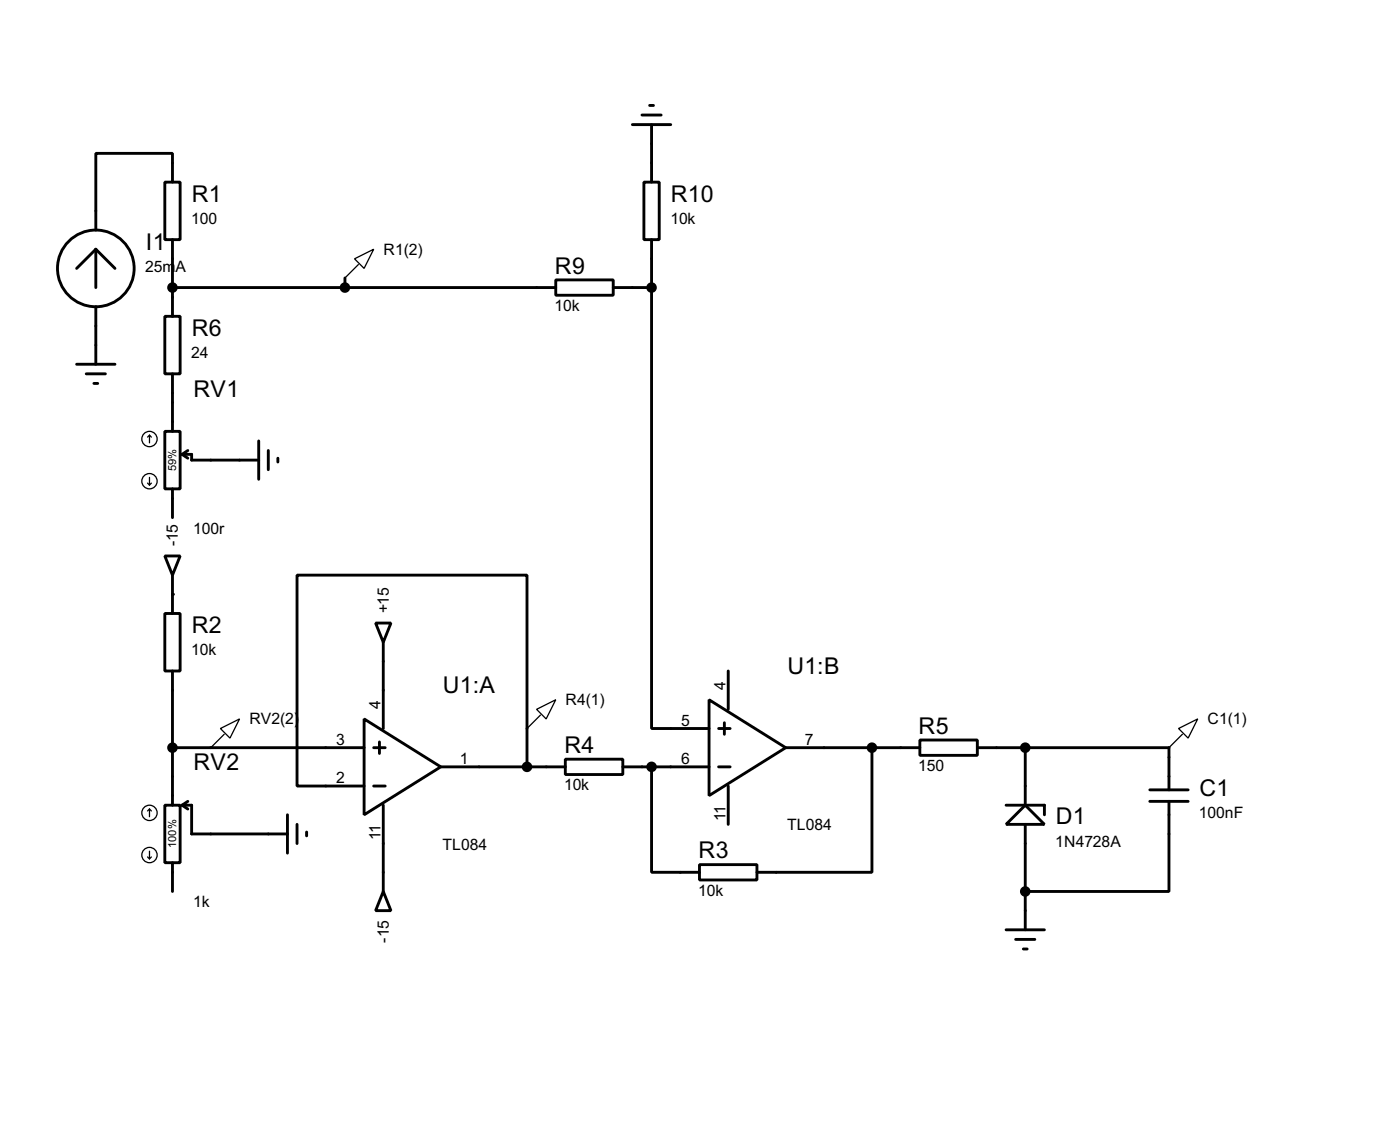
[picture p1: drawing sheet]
<svg xmlns="http://www.w3.org/2000/svg" width="186mm" height="149mm" viewBox="0 0 186 149" stroke-linecap="round" stroke-linejoin="round" font-family="sans-serif">
<g fill="none" stroke="#000" stroke-width=".38">
<path d="M83.8 16.5h5.1M85.1 15.2h2.5M86.1 14h.5M86.4 16.5v7.6M12.7 33v5.1M12.7 33l2.5 2.6M12.7 33l-2.5 2.6M21.8 24.1h2.1v7.6h-2.1zM22.9 24.1v-3.8h-10.2v10.2M22.9 31.7v10.2M22.9 38.1h50.8M45.7 36.8v1.3"/>
<path d="M73.7 37.1h7.6v2h-7.6zM81.3 38.1h5.1M85.3 24.1h2.1v7.6h-2.1zM86.4 38.1v58.4h7.6M86.4 31.7v6.4M10.2 48.3h5M11.4 49.5h2.6M12.4 50.8h.6M12.7 40.6v7.7M21.8 57.1h2.1v7.7h-2.1zM21.8 41.9h2.1v7.6h-2.1zM22.9 49.5v7.6"/>
<path d="M24.9 59.7l-.8 .5M34.3 58.4v5.1M35.6 59.7v2.5M21.8 73.7h2.1l-1 2.5zM22.9 64.8v3.8M22.9 76.2v5.1M24.1 60.2h1.3v.8h8.9M24.1 60.2l.8 .5M36.8 60.7v.5M21.8 81.3h2.1v7.6h-2.1zM22.9 99.1h25.4M22.9 88.9v17.8"/>
<path d="M48.3 95.2l10.1 6.4-10.1 6.3zM49.5 99.1h1.6M49.8 82.5h2l-1 2.6zM50.3 98.3v1.5M50.8 85.1v11.4M94 92.7l10.1 6.4-10.1 6.3zM95.2 96.5h1.6M96 95.8v1.5M96.5 88.9v5.1M104.1 99.1h17.8M115.6 99.1v16.5h-15.3M121.9 98h7.6v2.1h-7.6z"/>
<path d="M129.5 99.1h25.4v5.5M135.9 99.1v7.6M21.8 106.7h2.1v7.6h-2.1zM22.9 114.3v3.8M24.1 106.7h1.3v3.8h12.7M24.1 106.7l.8 .5M24.9 106.2l-.8 .5M38.1 107.9v5.1M39.4 109.2v2.6M40.6 110.2v.5M49.5 104.1h1.6M50.8 118.1l1 2.5h-2z"/>
<path d="M50.8 106.7v11.4M58.4 101.6h16.5M69.8 101.6v-25.4h-30.4v27.9h8.9M74.9 100.6h7.6v2h-7.6zM82.5 101.6h11.5M86.4 101.6v14h6.3M92.7 114.6h7.6v2h-7.6zM95.2 101.6h1.6M96.5 104.1v5.1M133.3 106.7h5.1v1.2M135.9 106.7l2.5 2.5h-5.1zM135.9 109.2v14"/>
<path d="M152.4 106.2h5.1M152.4 104.6h5.1M154.9 106.2v11.9h-19M133.3 123.2h5.1M134.6 124.5h2.6M135.6 125.7h.5"/>
<circle cx="12.7" cy="35.6" r="5.1"/>
</g>
<circle cx="22.9" cy="78.7" r=".19" fill="#000"/>
<g fill="none" stroke="#000" stroke-width=".17">
<path d="M47 34.3l2.5-1.3-1.2 2.6zM47.5 35.1l-1.8 1.7M19.8 57.7l-.2 .2M19.8 57.7l.3 .2M19.8 57.7v1M19.6 64l.2 .3M19.8 63.2v1.1M20.1 64l-.3 .3M29.2 96.5l2.5-1.3-1.2 2.6zM29.7 97.3l-1.8 1.8M71.1 94l2.6-1.3-1.3 2.5zM71.6 94.7l-1.8 1.8"/>
<path d="M156.2 96.5l2.5-1.3-1.2 2.6zM156.7 97.3l-1.8 1.8M19.6 113.5l.2 .3M19.8 107.2v1M19.8 112.8v1M19.8 107.2l-.2 .2M19.8 107.2l.3 .2M20.1 113.5l-.3 .3"/>
<circle cx="19.8" cy="58.2" r="1.02"/>
<circle cx="19.8" cy="63.8" r="1.02"/>
<circle cx="19.8" cy="113.3" r="1.02"/>
<circle cx="19.8" cy="107.7" r="1.02"/>
</g>
<g fill="#000" stroke="#000" stroke-width=".38">
<circle cx="22.9" cy="38.1" r=".51"/>
<circle cx="45.7" cy="38.1" r=".51"/>
<circle cx="86.4" cy="38.1" r=".51"/>
<circle cx="22.9" cy="99.1" r=".51"/>
<circle cx="115.6" cy="99.1" r=".51"/>
<circle cx="135.9" cy="99.1" r=".51"/>
<circle cx="69.8" cy="101.6" r=".51"/>
<circle cx="86.4" cy="101.6" r=".51"/>
<circle cx="135.9" cy="118.1" r=".51"/>
</g>
<g font-size="3.4">
<text x="25.4" y="26.7">R1</text>
<text x="88.9" y="26.7">R10</text>
<text x="19.3" y="33.1">I1</text>
<text x="73.5" y="36.3">R9</text>
<text x="25.4" y="44.5">R6</text>
<text x="25.7" y="52.5">RV1</text>
<text x="25.4" y="83.8">R2</text>
<text x="104.4" y="89.3">U1:B</text>
<text x="58.7" y="91.9">U1:A</text>
<text x="74.8" y="99.7">R4</text>
<text x="121.8" y="97.2">R5</text>
<text x="25.7" y="102">RV2</text>
<text x="159" y="105.4">C1</text>
<text x="92.6" y="113.7">R3</text>
<text x="139.9" y="109.2">D1</text>
</g>
<g font-size="2.3">
<text x="25.4" y="29.7">100</text>
<text x="88.9" y="29.7">10k</text>
<text x="50.8" y="33.7">R1(2)</text>
<text x="19.3" y="36">25m</text>
<text x="23.3" y="36">A</text>
<text x="73.5" y="41.2">10k</text>
<text x="25.4" y="47.5">24</text>
<text x="25.6" y="70.7">100r</text>
<text x="23.6" y="72.4" transform="rotate(-90 23.6 72.4)">-15</text>
<text x="51.5" y="81.3" transform="rotate(-90 51.5 81.3)">+15</text>
<text x="25.4" y="86.8">10k</text>
<text x="33.1" y="96">RV2(2)</text>
<text x="50.4" y="94" transform="rotate(-90 50.4 94)">4</text>
<text x="75" y="93.4">R4(1)</text>
<text x="96.1" y="91.4" transform="rotate(-90 96.1 91.4)">4</text>
<text x="160.1" y="96">C1(1)</text>
<text x="44.6" y="98.7">3</text>
<text x="61" y="101.2">1</text>
<text x="90.3" y="96.1">5</text>
<text x="90.3" y="101.2">6</text>
<text x="106.7" y="98.7">7</text>
<text x="44.6" y="103.8">2</text>
<text x="74.8" y="104.7">10k</text>
<text x="121.7" y="102.2">150</text>
<text x="50.4" y="111.3" transform="rotate(-90 50.4 111.3)">11</text>
<text x="58.7" y="112.6">TL084</text>
<text x="96.1" y="108.8" transform="rotate(-90 96.1 108.8)">11</text>
<text x="104.3" y="110">TL084</text>
<text x="139.9" y="112.2">1N4728A</text>
<text x="158.9" y="108.4">100nF</text>
<text x="92.5" y="118.7">10k</text>
<text x="25.6" y="120.2">1k</text>
<text x="51.5" y="124.9" transform="rotate(-90 51.5 124.9)">-15</text>
</g>
<g font-size="1.7">
<text x="23.4" y="62.4" transform="rotate(-90 23.4 62.4)">59%</text>
<text x="23.4" y="112.3" transform="rotate(-90 23.4 112.3)">100%</text>
</g>
</svg>
